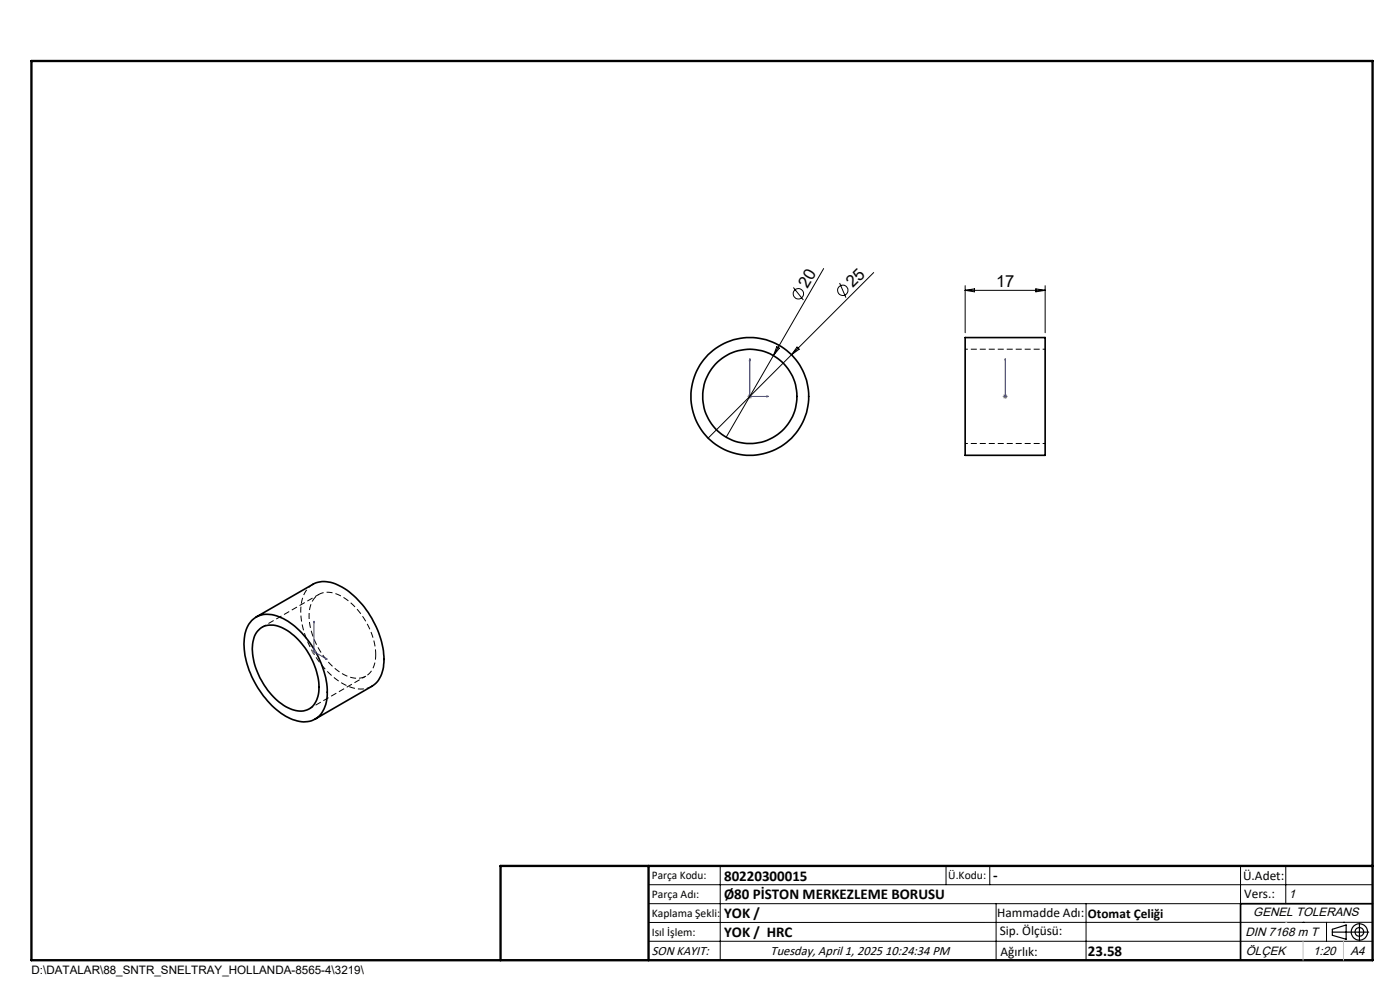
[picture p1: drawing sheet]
<svg xmlns="http://www.w3.org/2000/svg" width="297mm" height="210mm" viewBox="0 0 297 210" stroke-linecap="round" stroke-linejoin="round" font-family="sans-serif">
<g fill="none" stroke="#000" stroke-width=".35">
<path d="M204.8 71.6h16.9v25h-16.9zM53.4 131.6a5.1 5.1 0 0 1 6.2-.6 18.8 18.8 0 0 1 9.2 11.5 10.5 10.5 0 0 1-.5 8.6 4.9 4.9 0 0 1-6.2 1.5 18.3 18.3 0 0 1-9.5-11.1 11.1 11.1 0 0 1 .2-9.2zM54.4 130.9l12-6.9a6.2 6.2 0 0 1 6.2 .6 19.3 19.3 0 0 1 8.9 15.8 6.1 6.1 0 0 1-2.6 5.2l-12 6.9M54.6 133.9a4.5 4.5 0 0 1 6-.3 15.3 15.3 0 0 1 7 13.2 4.1 4.1 0 0 1-3.6 4 9.1 9.1 0 0 1-6.8-3.9 14.2 14.2 0 0 1-3.5-10.7l.3-1.3zM291.2 191.7h-28v12"/>
<circle cx="159.1" cy="84.1" r="10"/>
<circle cx="159.1" cy="84.1" r="12.5"/>
</g>
<path d="M221.8 74.1h-17M204.8 94.1h17" fill="none" stroke="#000" stroke-width=".21" stroke-dasharray="1.3 .6" stroke-dashoffset=".7" stroke-linecap="butt"/>
<path d="M66.4 123.9a6.5 6.5 0 0 0-2.6 6.3 19.5 19.5 0 0 0 9.3 15 6.1 6.1 0 0 0 5.8 .4" fill="none" stroke="#000" stroke-width=".21" stroke-dasharray="1.3 .6" stroke-dashoffset=".1" stroke-linecap="butt"/>
<path d="M79.7 138.8a15.3 15.3 0 0 0-7.9-12.7 4 4 0 0 0-6.2 3.6 15.1 15.1 0 0 0 7.9 13.7 4 4 0 0 0 6.2-3.6v-1" fill="none" stroke="#000" stroke-width=".21" stroke-dasharray="1.3 .6" stroke-dashoffset=".2" stroke-linecap="butt"/>
<path d="M67.6 126.1l-12 6.9M65.6 150.4l12-7" fill="none" stroke="#000" stroke-width=".21" stroke-dasharray="1.3 .6" stroke-dashoffset=".4" stroke-linecap="butt"/>
<g fill="none" stroke="#000" stroke-width=".21">
<path d="M174.7 57l-10.6 18.4M185.3 57.8l-35.1 35.1M164.1 75.4l-10 17.3M164.8 73.5l.5 .4-1.2 1.5zM168.3 61l2.1 2.6M169.1 73.6l.4 .5-1.6 1.1zM178.1 60l1.4 3.1M204.8 60.6v10M204.8 61.6h16.9M204.8 61.6l1.9-.3v.6zM219.7 61.3l2 .3-2 .3zM221.7 60.6v10"/>
<path d="M137.6 187.7h153.6M137.6 191.7h153.6M137.6 199.7h153.6M152.8 183.7v20M200.7 183.7v4M210 183.7v4M211.3 191.7v12M230.4 191.7v12M263.2 183.7v20M272.8 183.7v8M276.4 195.6h.1M281.4 195.6v4.1"/>
<path d="M285 195.6h.1M291.2 195.6l-153.6 .1"/>
<circle cx="169.4" cy="62.3" r="1.1"/>
<circle cx="178.8" cy="61.6" r="1.11"/>
</g>
<g fill="none" stroke="#000" stroke-width=".25">
<path d="M282.6 197.7h7.8M282.6 197.1l3-.9v3l-3-.8zM288.4 195.8v3.8M106.2 203.7h185"/>
<circle cx="288.4" cy="197.7" r="1.74"/>
<circle cx="288.4" cy="197.7" r=".93"/>
</g>
<path d="M159.1 76.1l.1 .4h-.2zM159.1 76.1v8h4M213.3 76.1v.4v-.4M213.3 76.1v8M162.7 84l.4 .1-.4 .1zM213.3 84v.2zM213.3 84.1h.1M66.6 131.7l.1 .4-.2-.1zM66.6 131.7v6.5l2.8 1.7M69.1 139.6l.3 .3-.3-.1z" fill="none" stroke="#00f" stroke-width=".21"/>
<path d="M158.6 84.1h1M158.7 83.7l.7 .7M159.1 83.6v1M159.4 83.7l-.7 .7M212.7 84.1h1M212.9 83.7l.7 .7M213.3 83.6v1M213.6 83.7l-.7 .7M66.1 138.2h1M66.3 137.9l.7 .7M66.6 137.8v.9M67 137.9l-.7 .7" fill="none" stroke="#808080" stroke-width=".21"/>
<path d="M6.7 12.9h284.5v190.8h-284.5zM137.6 183.7v20M291.2 183.7h-185v20" fill="none" stroke="#000" stroke-width=".5"/>
<path d="M276.4 199.7v4M285 199.7v4" fill="none" stroke="#c0c0c0" stroke-width=".21"/>
<path d="M272.8 195.6h.1" fill="none" stroke="#c0c0c0" stroke-width=".25"/>
<g fill="#00f">
<path d="M162.7 84l.4 .1-.4 .1zM159.1 76.1l.1 .4h-.2z"/>
<path d="M69.1 139.6l.3 .3-.3-.1zM66.6 131.7l.1 .4-.2-.1z"/>
<path d="M213.3 84v.2zM213.3 76.1v.4z"/>
</g>
<g font-size="3.5">
<text x="171.3" y="61.3" transform="rotate(-60 171.3 61.3)">20</text>
<text x="180.9" y="61.1" transform="rotate(-45 180.9 61.1)">25</text>
<text x="211.3" y="60.8">17</text>
</g>
<g font-size="3.2">
<text x="153.6" y="190.8">Ø80 PİSTON MERKEZLEME BORUSU</text>
<text x="153.6" y="186.8">80220300015</text>
<text x="210.7" y="186.6">-</text>
<text x="153.6" y="194.8">YOK /</text>
<text x="153.6" y="198.8">YOK / HRC</text>
<text x="230.8" y="202.8">23.58</text>
</g>
<g font-size="2.8">
<text x="263.7" y="186.7">Ü.Adet:</text>
<text x="263.9" y="190.5">Vers.:</text>
<text x="211.5" y="194.5">Hammadde Adı:</text>
<text x="230.8" y="194.7">Otomat Çeliği</text>
<text x="138.3" y="202.6">SON KAYIT:</text>
<text x="163.5" y="202.6">Tuesday, April 1, 2025 10:24:34 PM</text>
<text x="212.1" y="198.4">Sip. Ölçüsü:</text>
<text x="212.2" y="202.7">Ağırlık:</text>
</g>
<g font-size="2.6">
<text x="273.4" y="190.4">1</text>
<text x="265.9" y="194.4">GENEL TOLERANS</text>
<text x="264.2" y="198.5">DIN 7168 m T</text>
<text x="264.3" y="202.6">ÖLÇEK</text>
<text x="278.5" y="202.6">1:20</text>
<text x="286.5" y="202.6">A4</text>
</g>
<g font-size="2.5">
<text x="138.3" y="186.4">Parça Kodu:</text>
<text x="138.3" y="190.5">Parça Adı:</text>
<text x="201.2" y="186.5">Ü.Kodu:</text>
<text x="138.3" y="194.5">Kaplama Şekli:</text>
<text x="138.3" y="198.6">Isıl İşlem:</text>
<text x="6.7" y="206.7">D:\DATALAR\88_SNTR_SNELTRAY_HOLLANDA-8565-4\3219\</text>
</g>
</svg>
